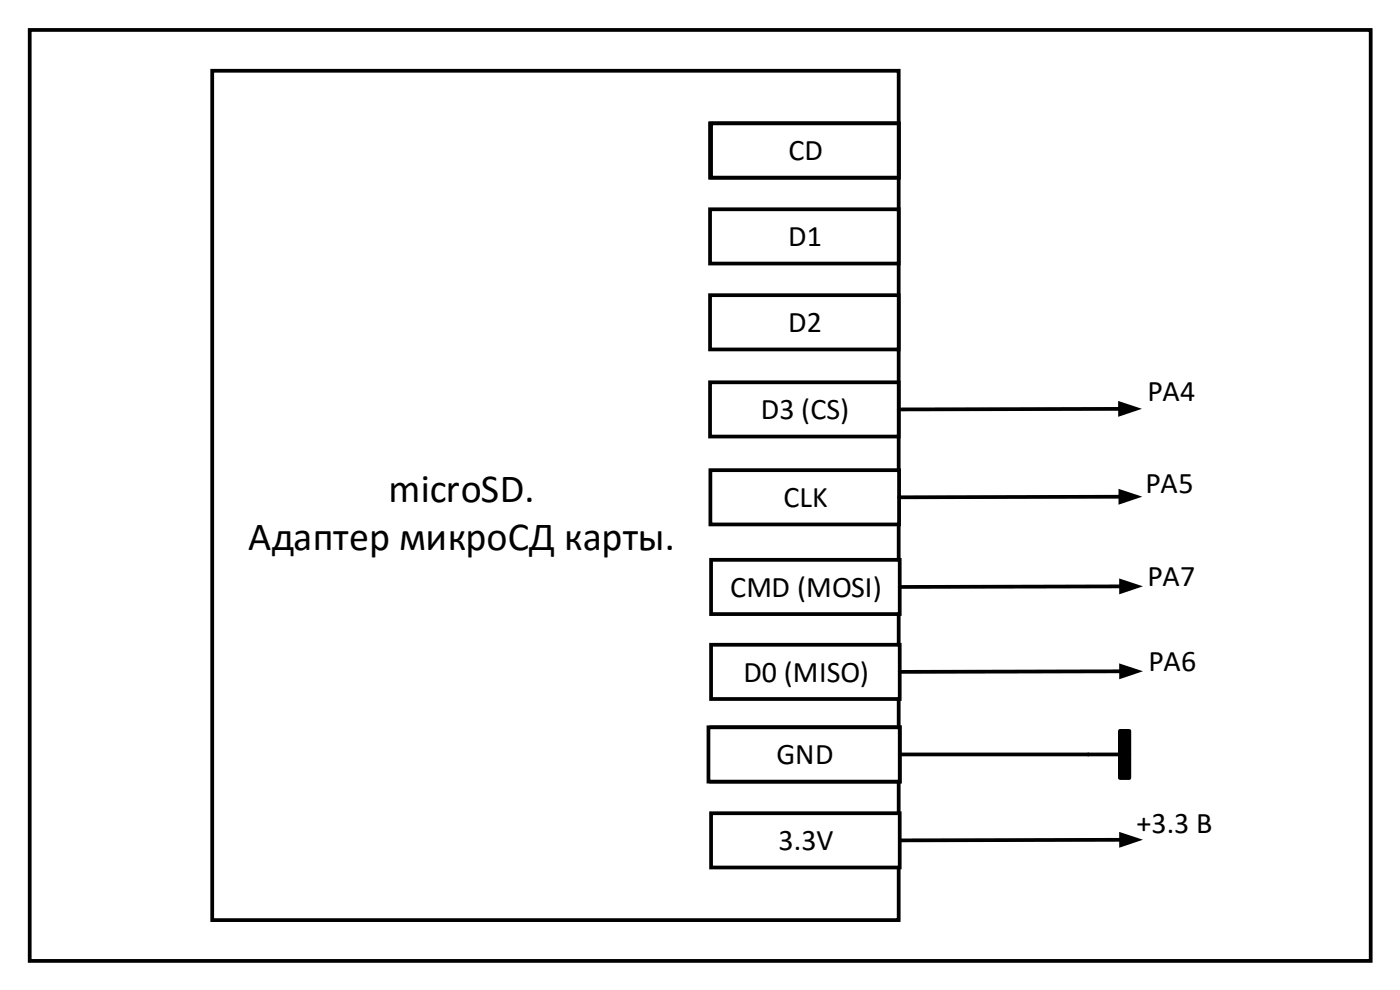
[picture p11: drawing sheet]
<svg xmlns="http://www.w3.org/2000/svg" width="297mm" height="210mm" viewBox="0 0 297 210" stroke-linecap="round" stroke-linejoin="round" font-family="sans-serif">
<path d="M6.3 6.3h284.3v197.4h-284.3z" fill="none" stroke="#000" stroke-width=".79"/>
<path d="M45 15h145.6v180h-145.6z" fill-rule="evenodd" fill="#fff"/>
<path d="M45 15h145.6v180h-145.6z" fill="none" stroke="#000" stroke-width=".79"/>
<path d="M150.6 26.1h40v11.5h-40z" fill-rule="evenodd" fill="#41719c"/>
<path d="M150.6 26.1h40v11.5h-40z" fill="none" stroke="#000" stroke-width=".79"/>
<path d="M150.6 44.4h40v11.5h-40z" fill-rule="evenodd" fill="#fff"/>
<path d="M150.6 44.4h40v11.5h-40z" fill="none" stroke="#000" stroke-width=".79"/>
<path d="M150.6 62.6h40v11.5h-40z" fill-rule="evenodd" fill="#fff"/>
<path d="M150.6 62.6h40v11.5h-40z" fill="none" stroke="#000" stroke-width=".79"/>
<path d="M150.6 81h40v11.5h-40z" fill-rule="evenodd" fill="#fff"/>
<path d="M150.6 81h40v11.5h-40z" fill="none" stroke="#000" stroke-width=".79"/>
<path d="M150.8 26.1h39.8v11.5h-39.8z" fill-rule="evenodd" fill="#fff"/>
<path d="M150.8 26.1h39.8v11.5h-39.8zM237.7 178l-46.9 .1" fill="none" stroke="#000" stroke-width=".79"/>
<path d="M237.3 176.3l5.1 1.7-5.1 1.7z" fill="#000"/>
<path d="M150.6 99.6h40v11.5h-40z" fill-rule="evenodd" fill="#fff"/>
<path d="M150.6 99.6h40v11.5h-40z" fill="none" stroke="#000" stroke-width=".79"/>
<path d="M150.8 118.6h40v11.5h-40z" fill-rule="evenodd" fill="#fff"/>
<path d="M150.8 118.6h40v11.5h-40z" fill="none" stroke="#000" stroke-width=".79"/>
<path d="M150.8 136.6h40v11.5h-40z" fill-rule="evenodd" fill="#fff"/>
<path d="M150.8 136.6h40v11.5h-40zM150.8 154.1h40v11.5h-40zM190.8 159.9h48.7M237.5 154.9h2v10h-2z" fill="none" stroke="#000" stroke-width=".79"/>
<path d="M237.5 154.9h2v10h-2z" fill-rule="evenodd" fill="#000"/>
<path d="M150.8 172.4h40v11.5h-40z" fill-rule="evenodd" fill="#fff"/>
<path d="M150.8 172.4h40v11.5h-40z" fill="none" stroke="#000" stroke-width=".79"/>
<path d="M150.2 154.1h40.6v11.5h-40.6z" fill-rule="evenodd" fill="#fff"/>
<path d="M237.5 86.7l-46.9 .1M237.6 105.3l-47 .1M237.7 124.3l-46.9 .1M150.2 154.1h40.6v11.5h-40.6zM237.7 142.3l-46.9 .1" fill="none" stroke="#000" stroke-width=".79"/>
<path d="M237.1 85l5 1.6-5 1.7zM237.2 103.6l5 1.7-5 1.7zM237.3 122.6l5.1 1.7-5.1 1.7zM237.3 140.6l5.1 1.7-5.1 1.7z" fill="#000"/>
<g font-size="8.5">
<text x="82.4" y="106.3">microSD.</text>
<text x="52.6" y="116.5">Адаптер микроСД карты.</text>
</g>
<g font-size="6.4">
<text x="167.2" y="33.8">CD</text>
<text x="167.1" y="70.3">D2</text>
<text x="161.4" y="88.8">D3 (CS)</text>
<text x="243.3" y="85">PA4</text>
<text x="166.1" y="107.4">CLK</text>
<text x="242.9" y="104.6">PA5</text>
<text x="243.3" y="124.2">PA7</text>
<text x="154.8" y="126.5">CMD (MOSI)</text>
<text x="243.5" y="142.3">PA6</text>
<text x="157.6" y="144.5">D0 (MISO)</text>
<text x="164.6" y="162">GND</text>
<text x="241" y="176.6">+3.3 В</text>
<text x="165.1" y="180.2">3.3V</text>
</g>
<text font-size="6.3" x="167.1" y="52.1">D1</text>
</svg>
